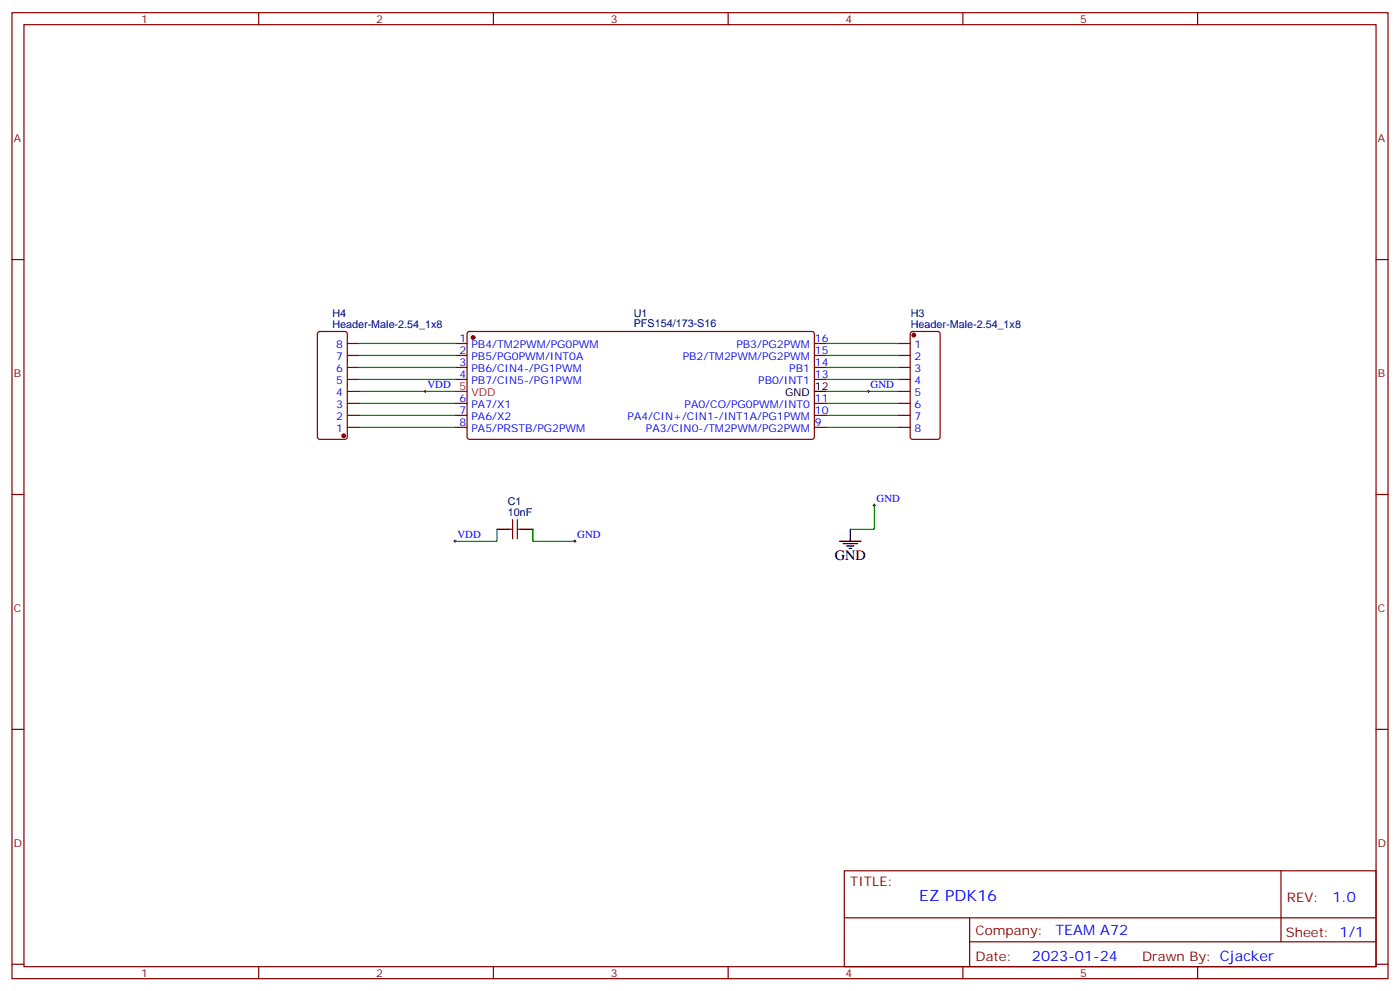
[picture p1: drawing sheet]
<svg xmlns="http://www.w3.org/2000/svg" width="412mm" height="292mm" viewBox="0 0 412 292" stroke-linecap="round" stroke-linejoin="round" font-family="sans-serif">
<g fill="none" stroke="#870000" stroke-width=".35">
<path d="M3.5 3.7h405.4v284.4h-405.4zM7.1 7.3h398.2v277.3h-398.2zM76.2 3.7v3.6M145.3 3.7v3.6M214.5 3.7v3.6M283.6 3.7v3.6M352.8 3.7v3.6M3.5 76.4h3.6M405.3 76.4h3.6M93.7 97.8l.5-.2h7.4l.7 .4v30.6l-.5 .7h-7.6l-.7-.4v-30.6zM137.8 97.8l.5-.2h101.2l.4 .7-.1 30.6-.6 .4h-101.2l-.4-.7v-30.3zM268.3 97.8l.5-.2h7.4l.7 .4v30.6l-.4 .7h-7.7l-.6-.4-.1-30.6z"/>
<path d="M102.3 101.1h3.5M102.3 104.6h3.5M102.3 108.2h3.5M102.3 111.7h3.5M102.3 118.7h3.5M102.3 115.2h3.5M134.1 101.1h3.5M134.1 104.6h3.5M134.1 108.2h3.5M134.1 111.7h3.5M134.1 118.7h3.5M239.9 101.1h3.5"/>
<path d="M239.9 104.6h3.5M239.9 108.2h3.5M239.9 111.7h3.5M239.9 118.7h3.5M264.6 101.1h3.5M264.6 104.6h3.5M264.6 108.2h3.5M264.6 111.7h3.5M264.6 118.7h3.5M264.6 115.2h3.5M102.3 122.3h3.5M102.3 125.8h3.5"/>
<path d="M134.1 122.3h3.5M134.1 125.8h3.5M239.9 122.3h3.5M239.9 125.8h3.5M264.6 122.3h3.5M264.6 125.8h3.5M3.5 145.6h3.6M149.9 155.8h1.1M151 153v5.6M152.4 153v5.6M152.4 155.8h1.1M405.3 145.6h3.6"/>
<path d="M3.5 214.7h3.6M405.3 214.7h3.6M248.7 256.3h156.6v28.3h-156.6zM377.3 256.4v20.8M248.7 270.2h156.5M285.6 277.2h119.6M285.6 270.2v14.1M3.5 283.8h3.6M76.2 284.6v3.5M145.3 284.6v3.5M214.5 284.6v3.5M283.6 284.6v3.5"/>
<path d="M352.8 284.6v3.5M405.3 283.8h3.6"/>
</g>
<g fill="none" stroke="#008700" stroke-width=".35">
<path d="M105.8 115.2h28.3M105.8 118.7h28.3M105.8 111.7h28.3M105.8 108.2h28.3M105.8 104.6h28.3M105.8 101.1h28.3M243.4 101.1h21.2M243.4 115.2h21.2M243.4 118.7h21.2M243.4 111.7h21.2M243.4 108.2h21.2M243.4 104.6h21.2"/>
<path d="M105.8 122.3h28.3M105.8 125.8h28.3M243.4 122.3h21.2M243.4 125.8h21.2M146.4 155.8v3.5h-12.3M157 155.8v3.5h12.3M257.5 148.7v7.1h-7"/>
</g>
<path d="M239.9 115.2h3.5M146.4 155.8h3.5M153.5 155.8h3.5M247.3 159.3h6.3M250.5 155.8v3.5M248.4 160h4.2M249.4 160.7h2.1M250.1 161.4h.7" fill="none" stroke="#000" stroke-width=".35"/>
<g fill="#870000" stroke="#870000" stroke-width=".35">
<circle cx="139.3" cy="99.3" r=".53"/>
<circle cx="269.2" cy="98.6" r=".53"/>
<circle cx="101.2" cy="128.3" r=".53"/>
</g>
<path d="M134.1 115.2h3.5" fill="none" stroke="#f00" stroke-width=".35"/>
<path d="M124.9 115.2h.7M125.2 114.9v.7M255.4 115.2h.7M255.8 114.9v.7M133.7 159.3h.7M134.1 159v.7M169 159.3h.7M169.3 159v.7M257.2 148.7h.7M257.5 148.4v.7" fill="none" stroke="#000" stroke-width=".29"/>
<text font-size="4.6" fill="#00f" x="270.8" y="265.4">EZ PDK16</text>
<text font-size="4.2" x="245.9" y="165">GND</text>
<g font-size="4.2" fill="#00f">
<text x="392.5" y="265.6">1.0</text>
<text x="310.9" y="275.2">TEAM A72</text>
<text x="304" y="283">2023-01-24</text>
</g>
<g font-size="3.9" fill="#800">
<text x="250.5" y="260.9">TITLE:</text>
<text x="379.1" y="265.6">REV:</text>
<text x="287.4" y="275.1">Company:</text>
<text x="378.7" y="275.7">Sheet: 1/1</text>
<text x="287.4" y="282.8">Date:</text>
<text x="336.4" y="282.9">Drawn By: Cjacker</text>
</g>
<g font-size="3.2" fill="#800">
<text x="41.6" y="6.7">1</text>
<text x="110.8" y="6.7">2</text>
<text x="179.9" y="6.7">3</text>
<text x="249.1" y="6.7">4</text>
<text x="318.2" y="6.7">5</text>
<text x="4.1" y="41.8">A</text>
<text x="405.9" y="41.8">A</text>
<text x="4.1" y="111">B</text>
<text x="405.9" y="111">B</text>
<text x="4.1" y="180.1">C</text>
<text x="405.9" y="180.1">C</text>
<text x="4.1" y="249.3">D</text>
<text x="405.9" y="249.3">D</text>
<text x="41.6" y="287.5">1</text>
<text x="110.8" y="287.5">2</text>
<text x="179.9" y="287.5">3</text>
<text x="249.1" y="287.5">4</text>
<text x="318.2" y="287.5">5</text>
</g>
<g font-size="3.2" fill="#000080">
<text x="97.9" y="93.3">H4</text>
<text x="186.7" y="93.2">U1</text>
<text x="268.3" y="93.3">H3</text>
<text x="97.9" y="96.5">Header-Male-2.54_1x8</text>
<text x="186.7" y="96.3">PFS154/173-S16</text>
<text x="268.3" y="96.5">Header-Male-2.54_1x8</text>
<text x="149.6" y="148.7">C1</text>
<text x="149.6" y="151.9">10nF</text>
</g>
<g font-size="3.2" fill="#00f">
<text x="135.4" y="100.8">1</text>
<text x="240.1" y="100.8">16</text>
<text x="99" y="106">7</text>
<text x="99" y="102.5">8</text>
<text x="135.4" y="104.3">2</text>
<text x="135.4" y="107.8">3</text>
<text x="138.9" y="102.5">PB4/TM2PWM/PG0PWM</text>
<text x="138.9" y="106">PB5/PG0PWM/INT0A</text>
<text x="201.1" y="106">PB2/TM2PWM/PG2PWM</text>
<text x="216.9" y="102.5">PB3/PG2PWM</text>
<text x="240.1" y="107.8">14</text>
<text x="240.1" y="104.3">15</text>
<text x="269.4" y="102.5">1</text>
<text x="269.4" y="106">2</text>
<text x="99" y="113.1">5</text>
<text x="99" y="109.6">6</text>
<text x="135.4" y="111.3">4</text>
<text x="138.9" y="109.6">PB6/CIN4-/PG1PWM</text>
<text x="138.9" y="113.1">PB7/CIN5-/PG1PWM</text>
<text x="223.4" y="113.1">PB0/INT1</text>
<text x="232.5" y="109.6">PB1</text>
<text x="240.1" y="111.3">13</text>
<text x="269.4" y="109.6">3</text>
<text x="269.4" y="113.1">4</text>
<text x="99" y="116.6">4</text>
<text x="125.9" y="114.3">VDD</text>
<text x="135.4" y="118.4">6</text>
<text x="240.1" y="118.4">11</text>
<text x="256.5" y="114.3">GND</text>
<text x="269.4" y="116.6">5</text>
<text x="99" y="123.7">2</text>
<text x="99" y="120.2">3</text>
<text x="135.4" y="121.9">7</text>
<text x="135.4" y="125.4">8</text>
<text x="138.9" y="120.2">PA7/X1</text>
<text x="138.9" y="123.7">PA6/X2</text>
<text x="184.8" y="123.7">PA4/CIN+/CIN1-/INT1A/PG1PWM</text>
<text x="201.6" y="120.2">PA0/CO/PG0PWM/INT0</text>
<text x="240.1" y="125.4">9</text>
<text x="240.1" y="121.9">10</text>
<text x="269.4" y="120.2">6</text>
<text x="269.4" y="123.7">7</text>
<text x="99" y="127.2">1</text>
<text x="138.9" y="127.2">PA5/PRSTB/PG2PWM</text>
<text x="190.3" y="127.2">PA3/CIN0-/TM2PWM/PG2PWM</text>
<text x="269.4" y="127.2">8</text>
<text x="258.2" y="147.8">GND</text>
<text x="134.8" y="158.4">VDD</text>
<text x="170" y="158.4">GND</text>
</g>
<g font-size="3.2" fill="#f00">
<text x="135.4" y="114.9">5</text>
<text x="138.9" y="116.6">VDD</text>
</g>
<g font-size="3.2">
<text x="231.3" y="116.6">GND</text>
<text x="240.1" y="114.9">12</text>
</g>
</svg>
